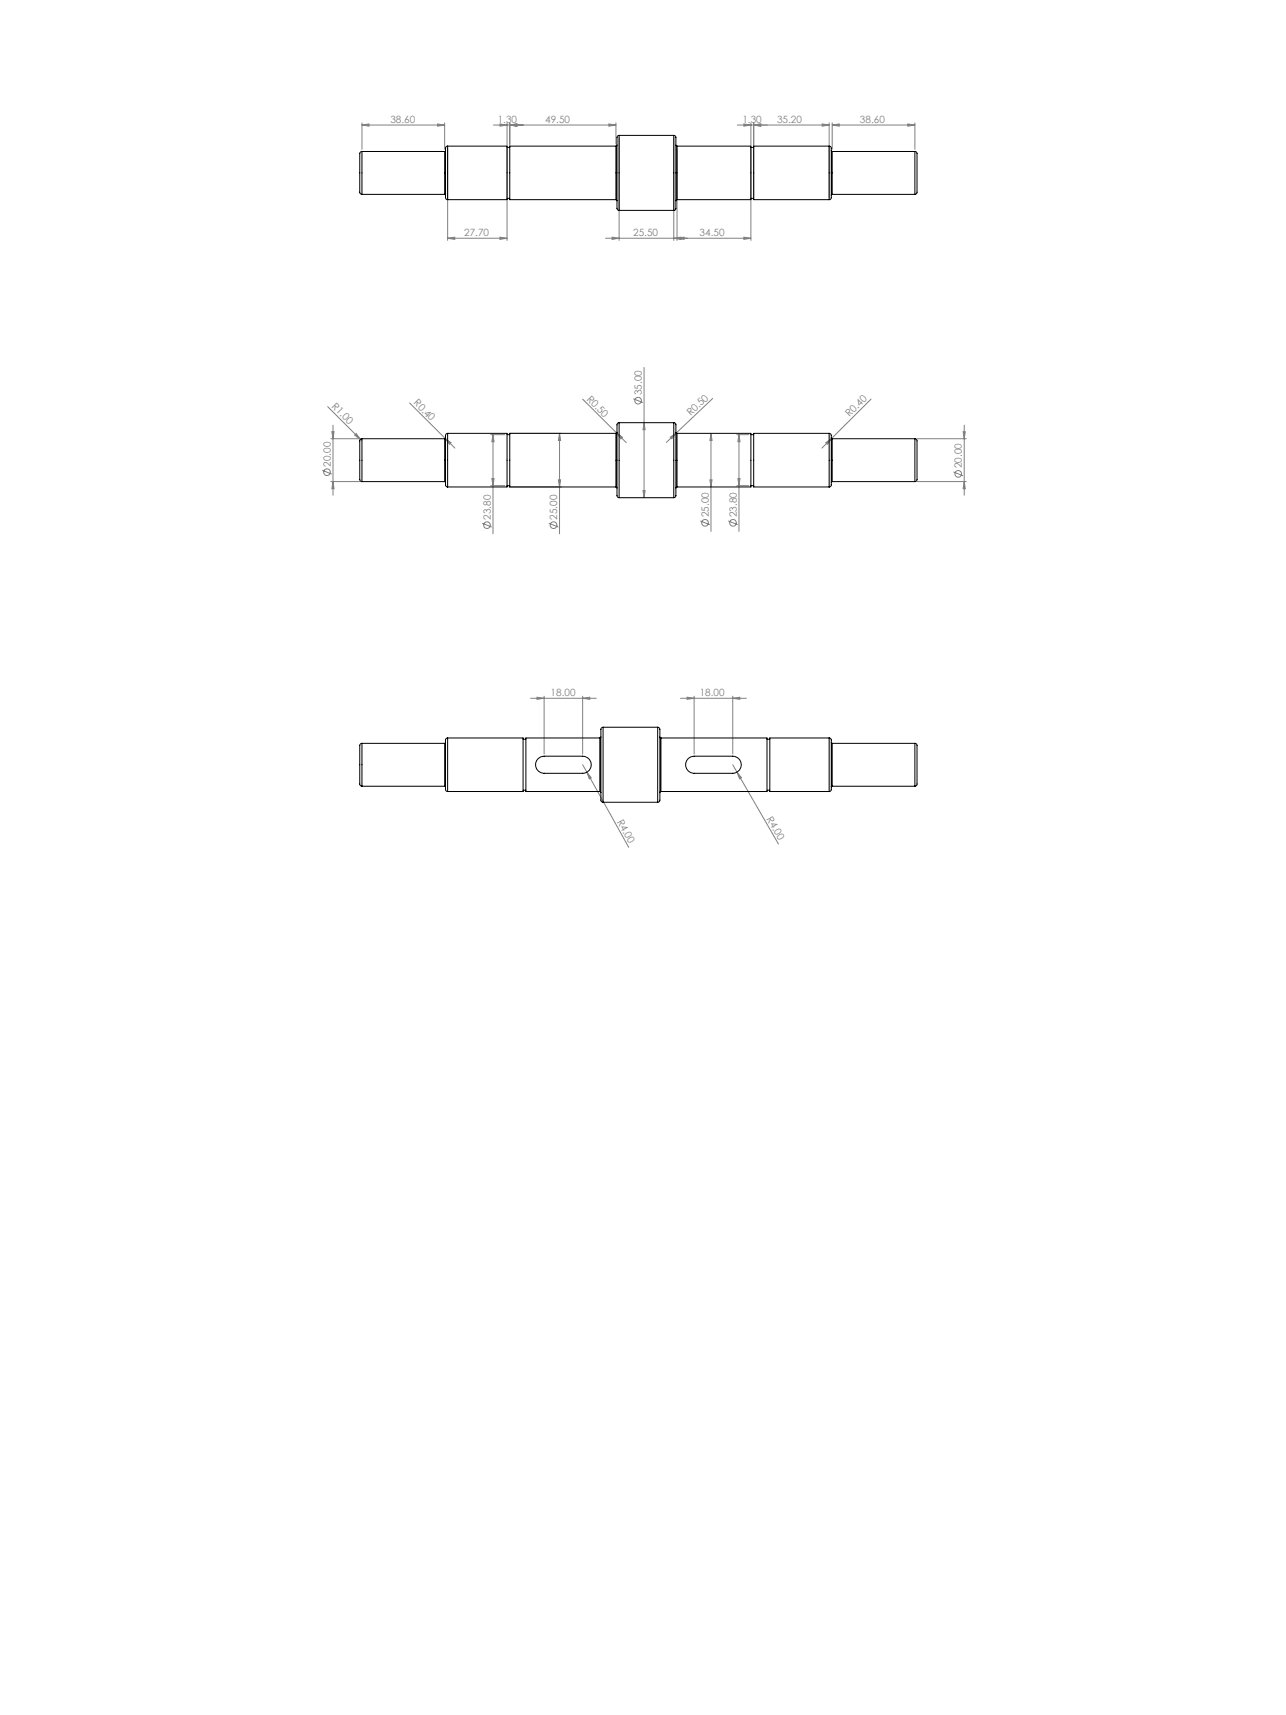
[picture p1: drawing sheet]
<svg xmlns="http://www.w3.org/2000/svg" width="600mm" height="800mm" viewBox="0 0 600 800" stroke-linecap="round" stroke-linejoin="round" font-family="sans-serif">
<g fill="none" stroke="#808080" stroke-width=".47">
<path d="M169 58h3v1zM169 57v13M169 58h38M204 58h3l-3 1zM207 57v13M230 58h57M233 58h4l-4 1zM237 57v11M238 58h3v1zM238 57v11M284 58h3l-3 1zM287 57v10"/>
<path d="M344 58h43M347 58h3l-3 1zM350 57v11M352 58h3v1zM352 57v35M384 58h3l-3 1zM387 57v35M388 58h4v1zM388 58h39M388 57v13M424 58h3l-3 1zM427 57v13"/>
<path d="M209 69v43M237 69v43M289 64v48M314 64v48M316 69v43M350 69v43M209 111h3v1zM209 111h28M233 111h4l-4 1zM283 111h67M286 111h3l-3 1zM314 111h4v1z"/>
<path d="M316 111h3v1zM347 111h3l-3 1zM300 171v61M153 190l16 16M155 198v33M191 188l21 21M272 186l20 20M295 186l5 2M300 197l1 3h-1zM332 186l-17 16M406 186l-18 19M450 198v33"/>
<path d="M150 219l5 2M154 205h14M155 201h1l-1 4zM165 203l1-1 2 3zM208 205l2 2zM229 203h7M230 203v46M230 203l1 3h-2zM238 202h24M261 202l1 3h-1zM261 202v47M288 202l2 2v1z"/>
<path d="M313 204l2-2-2 3zM315 202l-4 4M332 202v3h-1zM332 202v46M344 203h5M345 203v45M345 203v3h-1zM385 207l3-2-2 2zM388 205l-5 4M428 205h23M449 201h1v4zM154 225h14"/>
<path d="M155 225l1 3h-1zM229 227h7M229 223h2l-1 4zM238 227h24M261 224h1l-1 3zM300 229h1l-1 3zM331 224h1v3zM344 227h5M344 223h1v4zM428 225h23M445 220l4 2M450 225v3h-1z"/>
<path d="M225 244l4 2M256 244l4 2M327 243l4 2M340 243l4 2M248 326h30M251 325l3 1h-3zM254 325v27M272 326l3-1v1zM272 325v27M317 326h31M321 325l3 1h-3zM324 325v27"/>
<path d="M342 326l3-1v1zM342 325v27M272 357l2 3M342 357l2 3M274 360l2 3h-1zM274 360l19 35M344 360l2 3h-1zM344 360l19 34"/>
<circle cx="298" cy="187" r="1.6"/>
<circle cx="153" cy="220" r="1.6"/>
<circle cx="447" cy="221" r="1.6"/>
<circle cx="227" cy="245" r="1.6"/>
<circle cx="258" cy="245" r="1.6"/>
<circle cx="329" cy="244" r="1.6"/>
<circle cx="342" cy="244" r="1.6"/>
</g>
<g fill="#808080">
<path d="M165 203l1-1 2 3z"/>
<path d="M208 205l2 2z"/>
<path d="M288 202l2 2v1z"/>
<path d="M313 204l2-2-2 3z"/>
<path d="M385 207l3-2-2 2z"/>
<path d="M274 360l2 3h-1z"/>
<path d="M344 360l2 3h-1z"/>
<path d="M272 326l3-1v1zM251 325l3 1h-3z"/>
<path d="M204 58h3l-3 1zM169 58h3v1zM233 111h4l-4 1zM209 111h3v1zM238 58h3v1zM233 58h4l-4 1zM284 58h3l-3 1zM238 58h3v1zM314 111h4v1zM286 111h3l-3 1zM347 111h3l-3 1zM316 111h3v1zM352 58h3v1zM347 58h3l-3 1zM424 58h3l-3 1zM388 58h4v1z"/>
<path d="M352 58h3v1zM384 58h3l-3 1z"/>
<path d="M155 201h1l-1 4zM155 225l1 3h-1zM261 202l1 3h-1zM261 224h1l-1 3zM230 203l1 3h-2zM229 223h2l-1 4zM300 197l1 3h-1zM300 229h1l-1 3zM332 202v3h-1zM331 224h1v3zM449 201h1v4zM450 225v3h-1zM345 203v3h-1zM344 223h1v4z"/>
<path d="M321 325l3 1h-3zM342 326l3-1v1z"/>
</g>
<g fill="none" stroke="#000" stroke-width=".47">
<path d="M169 71l-1 1v18l1 1M169 71v20M169 71h38M207 71v20M208 70l-1 1M209 68l-1 1v23l1 1M209 68h28v25h-28M209 68v25M237 69h1M287 68h-49v25h49M287 68v25M288 68h-1"/>
<path d="M289 63l-1 1v33l1 1M289 63v35M289 63h25M314 63l1 1v33l-1 1M314 63v35M315 68h1M316 68h34v25h-34M316 68v25M350 69h2M387 68l1 1v23l-1 1M387 68h-35v25h35M387 68v25"/>
<path d="M388 70v1M388 71v20M388 71h39M427 71h1v19l-1 1M427 71v20M169 91h38M207 91h1M237 93h1M287 93l1 1M289 98h25M316 93l-1 1M350 93h2"/>
<path d="M388 91h.1M388 91h39M289 197l-1 1v33l1 1M289 197v35M289 197h25M314 197l1 1v33l-1 1M314 197v35M169 205l-1 1v18l1 1M169 205v20M169 205h38M207 205v20M208 204l-1 1"/>
<path d="M209 202l-1 1v23l1 1M209 202h28v25h-28M209 202v25M237 203h1M287 202h-49v25h49M287 202v25M288 202h-1M315 202h1M316 202h34v25h-34M316 202v25M350 203h2M387 202l1 1v23l-1 1"/>
<path d="M387 202h-35v25h35M387 202v25M388 204v1M388 205v20M388 205h39M427 205h1v19l-1 1M427 205v20M169 225h38M207 225h1M237 227h1M287 227l1 1M289 232h25"/>
<path d="M316 227l-1 1M350 227h2M388 225h.1M388 225h39M281 339l-1 1v33l1 1M281 339v35M281 339h26M307 339l1 1v33l-1 1M307 339v35M169 347l-1 1v18l1 1M169 347v20M169 347h38"/>
<path d="M207 347v20M208 346l-1 1M209 344l-1 1v23l1 1M209 344h35v25h-35M209 344v25M244 345h1M251 354l3-1h18a4 4 0 0 1 4 4 4 4 0 0 1-4 4h-18a4 4 0 0 1-4-3 4 4 0 0 1 1-4zM280 344h-35v25h35M280 344v25M280 344h.1M308 344h.1M308 344h50v25h-50"/>
<path d="M308 344v25M321 354l3-1h18a4 4 0 0 1 4 4 4 4 0 0 1-4 4h-18a4 4 0 0 1-4-3 4 4 0 0 1 1-4zM358 345h1M387 344l1 1v23l-1 1M387 344h-28v25h28M387 344v25M388 346v1M388 347v20M388 347h39M427 347l1 1v18l-1 1M427 347v20M169 367h38"/>
<path d="M207 367h1M244 369h1M280 369v1M281 374h26M308 369v1M358 369h1M388 367h.1M388 367h39"/>
</g>
<g font-size="4.7" fill="#808080">
<text x="182" y="57">38.60</text>
<text x="232" y="57">1.30</text>
<text x="254" y="57">49.50</text>
<text x="346" y="57">1.30</text>
<text x="363" y="57">35.20</text>
<text x="401" y="57">38.60</text>
<text x="217" y="110">27.70</text>
<text x="295" y="110">25.50</text>
<text x="326" y="110">34.50</text>
<text x="299" y="184" transform="rotate(-90 299 184)">35.00</text>
<text x="155" y="190" transform="rotate(45 155 190)">R1.00</text>
<text x="193" y="188" transform="rotate(45 193 188)">R0.40</text>
<text x="273" y="186" transform="rotate(45 273 186)">R0.50</text>
<text x="322" y="194" transform="rotate(-44 322 194)">R0.50</text>
<text x="396" y="195" transform="rotate(-45 396 195)">R0.40</text>
<text x="154" y="218" transform="rotate(-90 154 218)">20.00</text>
<text x="449" y="218" transform="rotate(-90 449 218)">20.00</text>
<text x="229" y="242" transform="rotate(-90 229 242)">23.80</text>
<text x="260" y="242" transform="rotate(-90 260 242)">25.00</text>
<text x="331" y="241" transform="rotate(-90 331 241)">25.00</text>
<text x="344" y="241" transform="rotate(-90 344 241)">23.80</text>
<text x="257" y="325">18.00</text>
<text x="326" y="325">18.00</text>
<text x="288" y="383" transform="rotate(61 288 383)">R4.00</text>
<text x="358" y="382" transform="rotate(60 358 382)">R4.00</text>
</g>
</svg>
